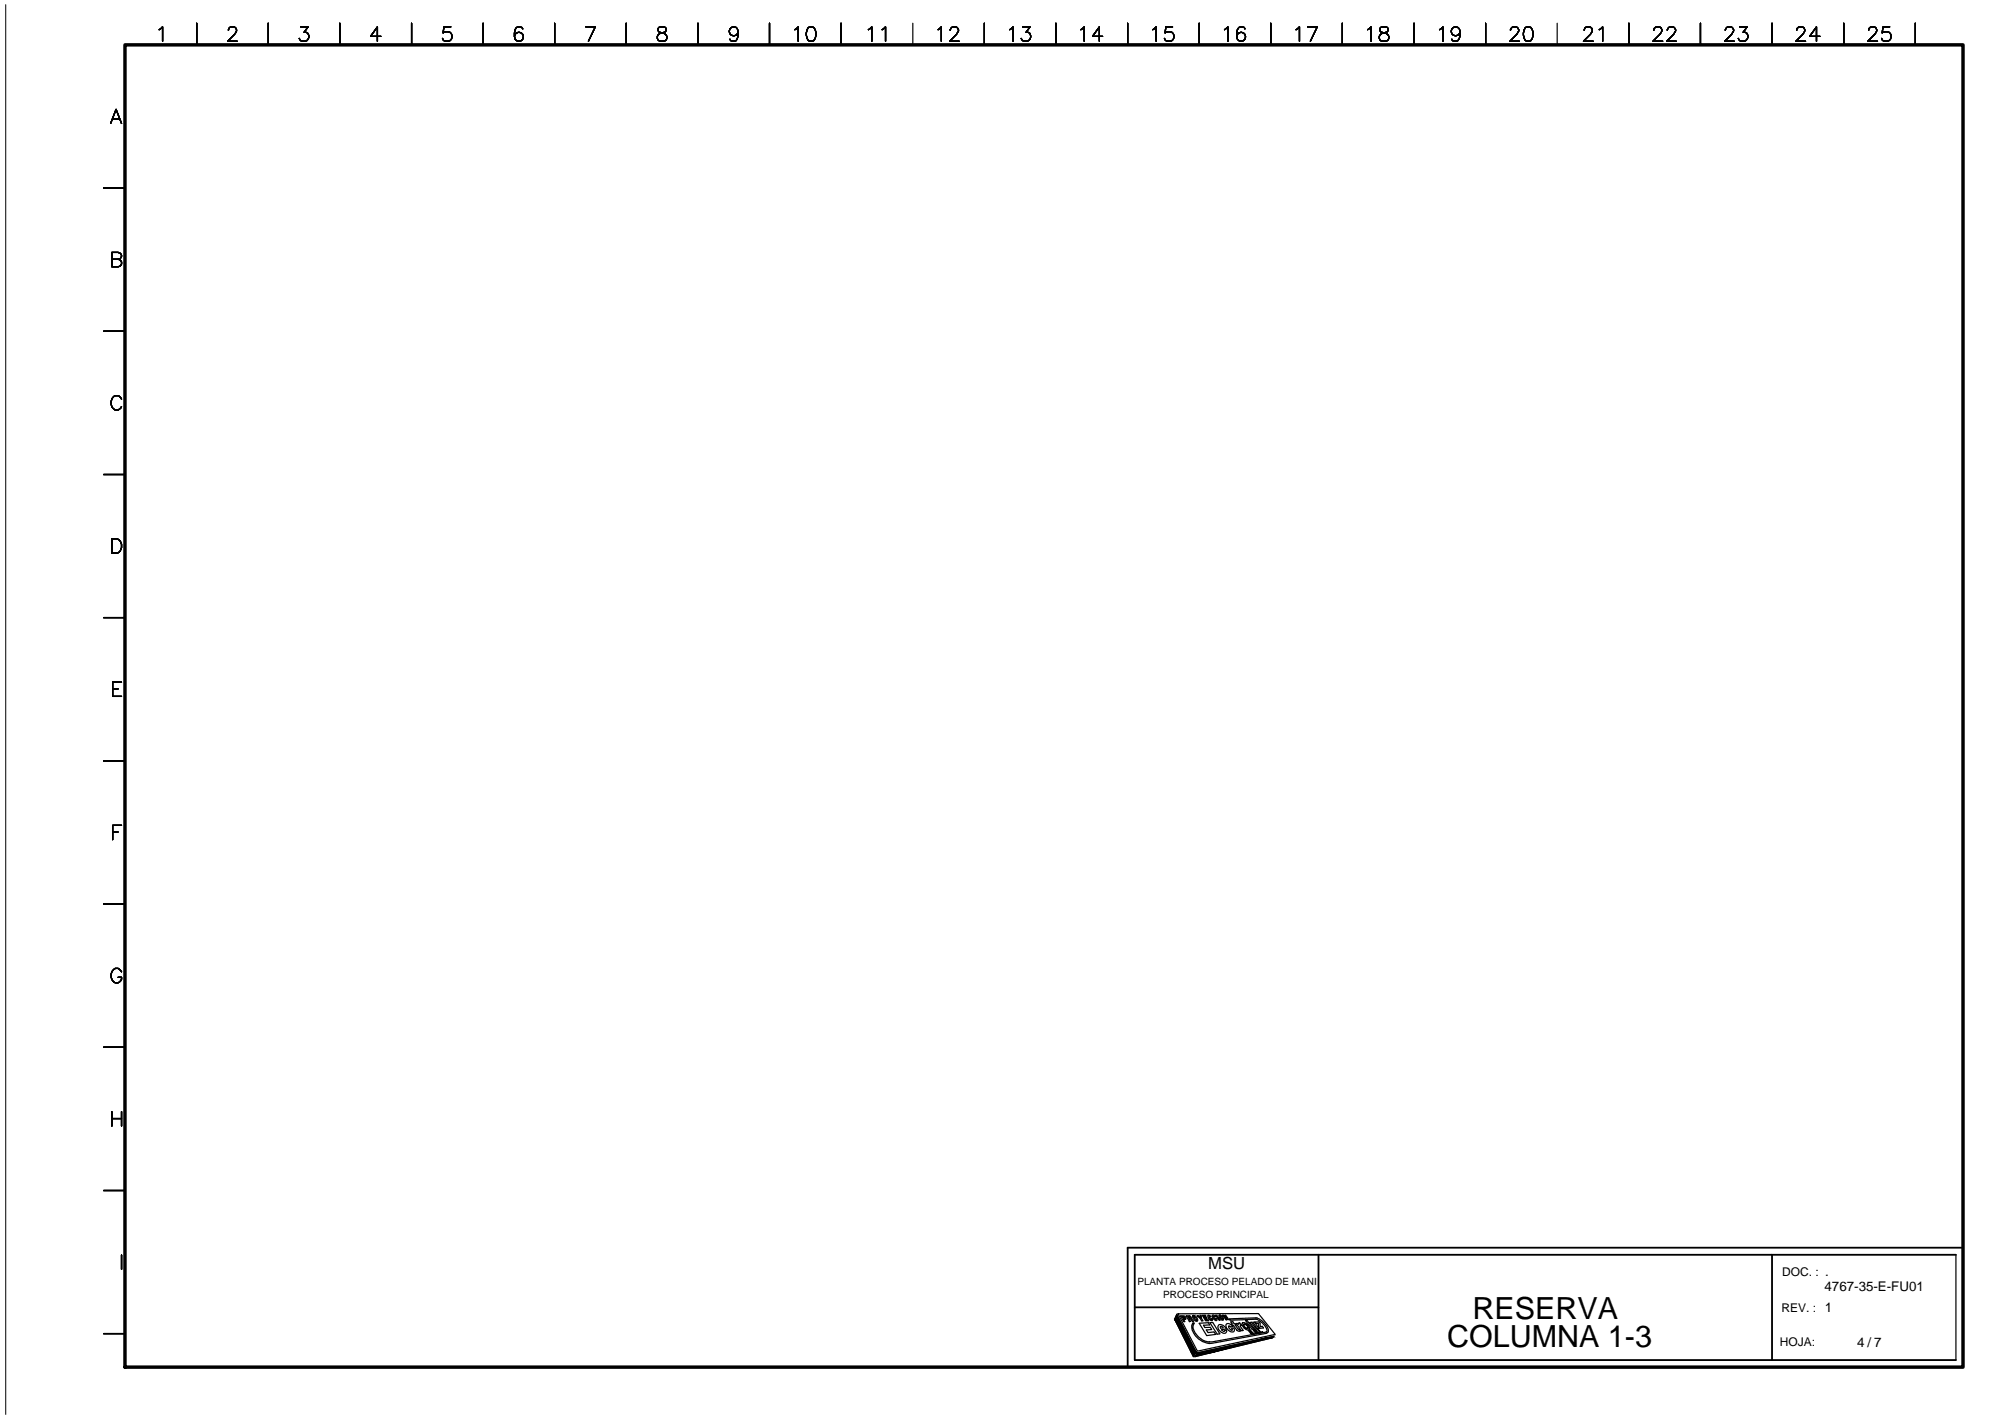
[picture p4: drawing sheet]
<svg xmlns="http://www.w3.org/2000/svg" width="420mm" height="297mm" viewBox="0 0 420 297" stroke-linecap="round" stroke-linejoin="round" font-family="sans-serif">
<path d="M237.7 273.9h38.5M276.2 262.8v22.1M371.2 262.8v22.1M409.7 262.8h-172v22.1h172M411.2 261.4h-175v25" fill="none" stroke="#000" stroke-width=".38"/>
<g fill="none" stroke="#000" stroke-width=".25">
<path d="M33.3 6.2l.8-.6v3M41.2 4.9v4.5M47.9 6.4a.73 .73 0 0 1 .5-.8h.6a.74 .74 0 0 1 .4 1.2l-1.7 1.8h2M56.2 4.9v4.5M63 5.6h1.5l-.8 1.2a.97 .97 0 0 1 1 1.1 .97 .97 0 0 1-1.3 .7l-.4-.1-.3-.5M71.2 4.9v4.5M79.8 7.6h-2.2l1.5-2v3M86.2 4.9v4.5M94.4 5.6h-1.4l-.2 1.3a1.07 1.07 0 0 1 1.6-.1 1.07 1.07 0 0 1 0 1.6 1.07 1.07 0 0 1-1.6-.1l-.1-.3M101.2 4.9v4.5M109.5 6.1a.94 .94 0 0 0-1.3-.3 2.84 2.84 0 0 0-.3 2.4 .94 .94 0 0 0 1.5 .2 .94 .94 0 0 0-.3-1.5 .94 .94 0 0 0-1.3 .7M116.2 4.9v4.5"/>
<path d="M122.7 5.6h2l-1.5 3M131.2 4.9v4.5M138 5.8a.6 .6 0 0 0 .2 1 1.25 1.25 0 0 1 1.5 1.2 1.03 1.03 0 0 1-1.2 .7 1.03 1.03 0 0 1-.8-1.1 1.41 1.41 0 0 1 1.4-.8 .6 .6 0 0 0 .3-1l-.4-.2zM146.2 4.9v4.5M154.6 6.6a.93 .93 0 0 1-1.2 .9 .93 .93 0 0 1-.5-1.5 .93 .93 0 0 1 1.5 .1 2.66 2.66 0 0 1-.2 2.4 .94 .94 0 0 1-1.3-.3M161.2 4.9v4.5M166.5 6.2l.7-.6v3M169.3 5.8a1 1 0 0 1 1.4 .4 2.26 2.26 0 0 1-.3 2.3 .96 .96 0 0 1-1.3-.5 2.39 2.39 0 0 1 .2-2.2zM176.2 4.9v4.5M181.9 6.2l.7-.6v3M184.8 6.2l.7-.6v3M191.2 4.9v4.5"/>
<path d="M196.5 6.2l.7-.6v3M199 6.4l.3-.6 .9-.2a.74 .74 0 0 1 .4 1.2l-1.7 1.8h2M206.2 4.9v4.5M211.5 6.2l.7-.6v3M214.2 5.6h1.5l-.8 1.2a.93 .93 0 0 1 1 .8 .93 .93 0 0 1-.9 1 .85 .85 0 0 1-1.1-.6M221.2 4.9v4.5M226.4 6.2l.7-.6v3M230.9 7.6h-2.1l1.5-2v3M236.2 4.9v4.5M241.4 6.2l.8-.6v3M245.6 5.6h-1.4l-.2 1.3a1.07 1.07 0 0 1 1.6-.1 1.07 1.07 0 0 1 0 1.6 1.07 1.07 0 0 1-1.6-.1l-.1-.3M251.2 4.9v4.5"/>
<path d="M256.5 6.2l.7-.6v3M260.7 6.1a.9 .9 0 0 0-1.2-.3 2.22 2.22 0 0 0 0 2.7 .93 .93 0 0 0 1.3-.5 .93 .93 0 0 0-.6-1.2 .93 .93 0 0 0-1.2 .8M266.2 4.9v4.5M271.5 6.2l.7-.6v3M273.9 5.6h2l-1.4 3M281.1 4.9v4.5M286.4 6.2l.8-.6v3M289.2 5.8a.63 .63 0 0 0 .2 1 1.25 1.25 0 0 1 1.5 1.2l-.1 .3a1.17 1.17 0 0 1-1.9-.3 .98 .98 0 0 1 .8-1.1l.6-.1a.59 .59 0 0 0 .5-.4 .59 .59 0 0 0-.2-.6l-.4-.2zM296.2 4.9v4.5M301.5 6.2l.7-.6v3M305.8 6.6a.93 .93 0 0 1-1.2 .9 .93 .93 0 0 1-.4-1.5 .93 .93 0 0 1 1.5 .1 2.51 2.51 0 0 1-.3 2.4 .9 .9 0 0 1-1.3-.3M311.2 4.9v4.5"/>
<path d="M316.4 6.4l.3-.6 .8-.2a.74 .74 0 0 1 .4 1.2l-1.7 1.8h2M319.5 5.8a1 1 0 0 1 1.4 .4 2.26 2.26 0 0 1-.3 2.3 .96 .96 0 0 1-1.4-.5 2.39 2.39 0 0 1 .3-2.2zM326.2 4.9v4.5M331.8 6.4a.73 .73 0 0 1 .6-.8h.6a.74 .74 0 0 1 .4 1.2l-1.7 1.8h2M335 6.2l.7-.6v3M341.2 4.9v4.5M346.4 6.4a.73 .73 0 0 1 .5-.8h.6a.74 .74 0 0 1 .5 1.2l-1.8 1.8h2M349.2 6.4l.3-.6 .9-.2a.74 .74 0 0 1 .4 1.2l-1.7 1.8h2M356.2 4.9v4.5M361.4 6.4l.3-.6 .8-.2a.74 .74 0 0 1 .4 1.2l-1.7 1.8h2M364.4 5.6h1.5l-.8 1.2a.97 .97 0 0 1 1 1.1 .97 .97 0 0 1-1.3 .7l-.4-.1-.3-.5M371.2 4.9v4.5"/>
<path d="M376.3 6.4a.73 .73 0 0 1 .6-.8h.6a.74 .74 0 0 1 .4 1.2l-1.8 1.8h2.1M381.2 7.6h-2.2l1.5-2v3M386.2 4.9v4.5M391.4 6.4a.73 .73 0 0 1 .5-.8h.6a.74 .74 0 0 1 .5 1.2l-1.8 1.8h2M395.8 5.6h-1.4l-.2 1.3a1.07 1.07 0 0 1 1.6-.1 1.07 1.07 0 0 1 0 1.6 1.07 1.07 0 0 1-1.6-.1l-.1-.3M401.2 4.9v4.5M21.7 39.4h4.5M23.2 25.9l1.1-3 1.2 3M23.6 24.9h1.4M23.4 54.3h1.3a.79 .79 0 0 0 .8-.8l-.3-.5-.5-.1h-1.3v3h1.3a.79 .79 0 0 0 .8-.6 .79 .79 0 0 0-.3-.9l-.5-.1M21.7 69.4h4.5M21.7 99.4h4.5"/>
<path d="M25.5 83.6a1.11 1.11 0 0 0-1.3-.7 1.11 1.11 0 0 0-.9 1.1 1.39 1.39 0 0 0 1.4 1.9l.8-.7M23.4 112.9h1a1.6 1.6 0 0 1 1.1 1.5 1.6 1.6 0 0 1-1.1 1.5h-1zM21.7 129.4h4.5M21.7 159.4h4.5M23.6 144.3h1.1M25.5 142.9h-1.9v3h1.9M23.6 174.3h1.1M25.5 172.9h-1.9v3M21.7 189.4h4.5M21.7 219.4h4.5M25.5 203.6a1.11 1.11 0 0 0-1.3-.7 1.11 1.11 0 0 0-.9 1.1 1.32 1.32 0 0 0 .3 1.4 1.32 1.32 0 0 0 1.4 .3l.5-.6v-.4h-.8M23.4 232.9v3"/>
<path d="M23.4 234.3h2.1M25.5 232.9v3M21.7 249.4h4.5M21.7 279.4h4.5M25.5 262.9v3M246.5 275.3l4 8-.5 .9-4-7.8zM246.7 275.2h16.9l3.5 4.3-16.3 3.5zM247.2 275.6h.7a.4 .4 0 0 1 .4 .3 .4 .4 0 0 1-.1 .5h-.3l.3 .5h-.3zM247.6 275.8h.3l.2 .3-.3 .1zM249 275.8l.2 .1M249 275.8h-.2l.2 .3h.1M249.2 275.9v.1"/>
<path d="M249.2 275.9l-.1 .2M249.3 276.3l.1 .1M249.3 276.3h-.2l.3 .5-.3 .1M249.4 276.2l.3 .2M249.4 276.4l.3 .4h.3l-.3-.4M249.5 276.2l-.1-.4-.2-.2h-.8l.7 1.3M249.8 275.6a.84 .84 0 0 1 1 1.2h-.3l-.4-.3-.2-.4zM250 275.8h.1M250.1 275.8a.81 .81 0 0 1 .5 .8l-.5-.4zM250.7 275.6h.3l.4 .4-.1-.5h.3v.7l.4 .5h-.3zM251.2 277.2l1.9-.1 .3 .4-1.3 .1 .3 .5 1.1-.1 .3 .5-1.1 .1 .3 .5 1.3-.1 .3 .5-1.9 .3zM251.8 275.5h.6l.2 .2-.4 .1 .2 .2h.3l.1 .2h-.3l.2 .3 .4-.1 .1 .3h-.7z"/>
<path d="M253.4 277.1l.6-.1 1.5 2.4-.6 .1zM253.8 276.2l-.2 .2-.4-.7 .4 .1a.36 .36 0 0 0-.5-.3 .36 .36 0 0 0 0 .6l.3 .3a.28 .28 0 0 0 .4 .3 .28 .28 0 0 0 .1-.4M253.9 276.2h.1M254.6 275.8h-.1a.36 .36 0 0 0-.2-.3 .36 .36 0 0 0-.4 .1l.2 .5 .3 .3a.28 .28 0 0 0 .2 .3 .28 .28 0 0 0 .3-.3v-.2M254.6 275.8h-.5a.55 .55 0 0 0 .6 .6l.1-.2M254.6 275.5h.3l.6 1h-.2zM254.7 276.2h.1M255.2 277.6a1.23 1.23 0 0 1 1.7 .8l-1.1 .2 .5 .3 .6-.3a.61 .61 0 0 1-.3 .7 .61 .61 0 0 1-.8-.2 1.12 1.12 0 0 1-.6-1.5zM255.3 275.5a.72 .72 0 0 1 .7 .3 .72 .72 0 0 1 .1 .8l-.5-.3-.3-.4zM255.5 275.7a.54 .54 0 0 1 .5 .7zM255.5 275.6h.1M255.6 277.9l.3-.1 .3 .4h-.6z"/>
<path d="M256.1 275.5h.2l.6 .5-.3-.5h.1l.7 .9-.8-.5 .4 .6h-.2zM256.9 277.3a1.12 1.12 0 0 1 1.3 .6l-.4 .1-.4-.3a.67 .67 0 0 0 .7 .9l-.1-.3 .4-.1a.54 .54 0 0 1 0 .8 .54 .54 0 0 1-.8-.1 1.22 1.22 0 0 1-.7-1.6zM259 278.6l.6 .2M259.4 277.4l-.5-.2 1.1 1.6 .4-.1-.6-.9 .1-.2 .1 .1M259.4 277.4h.1M259.4 277.4l.2-.3 .4 .5M259.5 278.5l-.8-.9h.2l-.2-.3h-.2l-.3-.4h-.4l.3 .4-.2 .1 .4 .2 .8 1M259.5 278.5l.3 .3h-.2M260 277.6h.1M260.2 277.1a1.31 1.31 0 0 1 1.5 1.4 1.13 1.13 0 0 1-1.5-.9zM260.5 277.3l.4 .1 .4 .3a.42 .42 0 0 1 0 .6l-.6-.3a.52 .52 0 0 1-.2-.7zM260.9 276.6h.3l1.4 1.8-.3 .1z"/>
<path d="M261.5 278.6h.4l.2 .2h-.4l.5 .2 .3 .3-.1 .1h-.3l-.3-.2 .4 .1-.4-.2zM261.8 277h.3l.8 1h.2l-.7-1 .3-.1 1 1.4h-.3l-.2-.2v.2h-.3zM261.8 278.6h.1M262.5 279.3l.2 .1zM262.9 278.6h-.3l.3 .3M262.9 276.9h.8l.2 .3 .1 .7 .4-.1 .2 .4-.7 .1-.3-.4-.1-.7h-.4zM262.9 278.6l.1 .1M263 278.7l-.1 .1M263 276.3a3.5 3.5 0 0 1 2.4 2.6l-.2 .1M263 279h.1M263.1 276.4l-5.5 .2-.1-.3 5.6-.2a3.6 3.6 0 0 1 2.6 2.9l-.2 .1M263.1 278.7v.1"/>
<path d="M263.2 278.7l-.5-.2-.2 .1 .6 .8h.1l-.1-.4M263.3 278.9h-.2h.1M263.3 278.9l.3 .4h-.2l-.2-.3M263.3 278.4h.2l.5 .7h.3l-.3 .1zM263.5 279.1l.3 .2zM264.3 279l.3 .1zM265.2 279l-11.9 2.1M265.5 279.1l-.3 .2-11.1 2a3.9 3.9 0 0 1-4.5-3.6l.3-.6 .3 .1a2.21 2.21 0 0 0 .6 2.7 3.6 3.6 0 0 0 2.5 1.2M409.7 262.8v22.1M250.8 283.4l16-3.5-.3 .3-16.2 4zM253.3 281.1h.1"/>
</g>
<path d="M26.2 9.4h385v277h-385z" fill="none" stroke="#000" stroke-width=".72"/>
<path d="M1.2 1v295.3" fill="none" stroke="#000" stroke-width=".21"/>
<g fill="#000" stroke="#000" stroke-width=".21">
<path d="M246.5 275.3l.5 1.1h-1zM265.3 280.2l1.5-.3-.3 .3zM249.6 283.4h.9l-.5 .8zM250.8 283.4l-.5 .8zM250.8 283.4h2.7l-3.1 .8z"/>
<path d="M246 276.4l4.5 6.9-3.5-6.9zM246 276.4l4.5 6.9h-1z"/>
<path d="M249.5 283.3l1 .1v-.1zM249.5 283.3l1 .1h-.9z"/>
<path d="M253.5 283.4l13-3.2h-1.2zM250.8 283.4l14.5-3.2-11.8 3.2z"/>
</g>
<g font-size="6.4">
<text x="308.4" y="276.2">RESERVA</text>
<text x="303.1" y="282.2">COLUMNA 1-3</text>
</g>
<text font-size="3.5" x="253" y="265.8">MSU</text>
<g font-size="2.8">
<text x="382.2" y="270.4">4767-35-E-FU01</text>
<text x="389" y="282.1">4 / 7</text>
</g>
<g font-size="2.5">
<text x="373.3" y="267.4">DOC. : .</text>
<text x="373.1" y="274.9">REV. : 1</text>
<text x="372.8" y="281.9">HOJA:</text>
</g>
<g font-size="2.1">
<text x="238.2" y="269.3">PLANTA PROCESO PELADO DE MANI</text>
<text x="243.6" y="271.8">PROCESO PRINCIPAL</text>
</g>
</svg>
